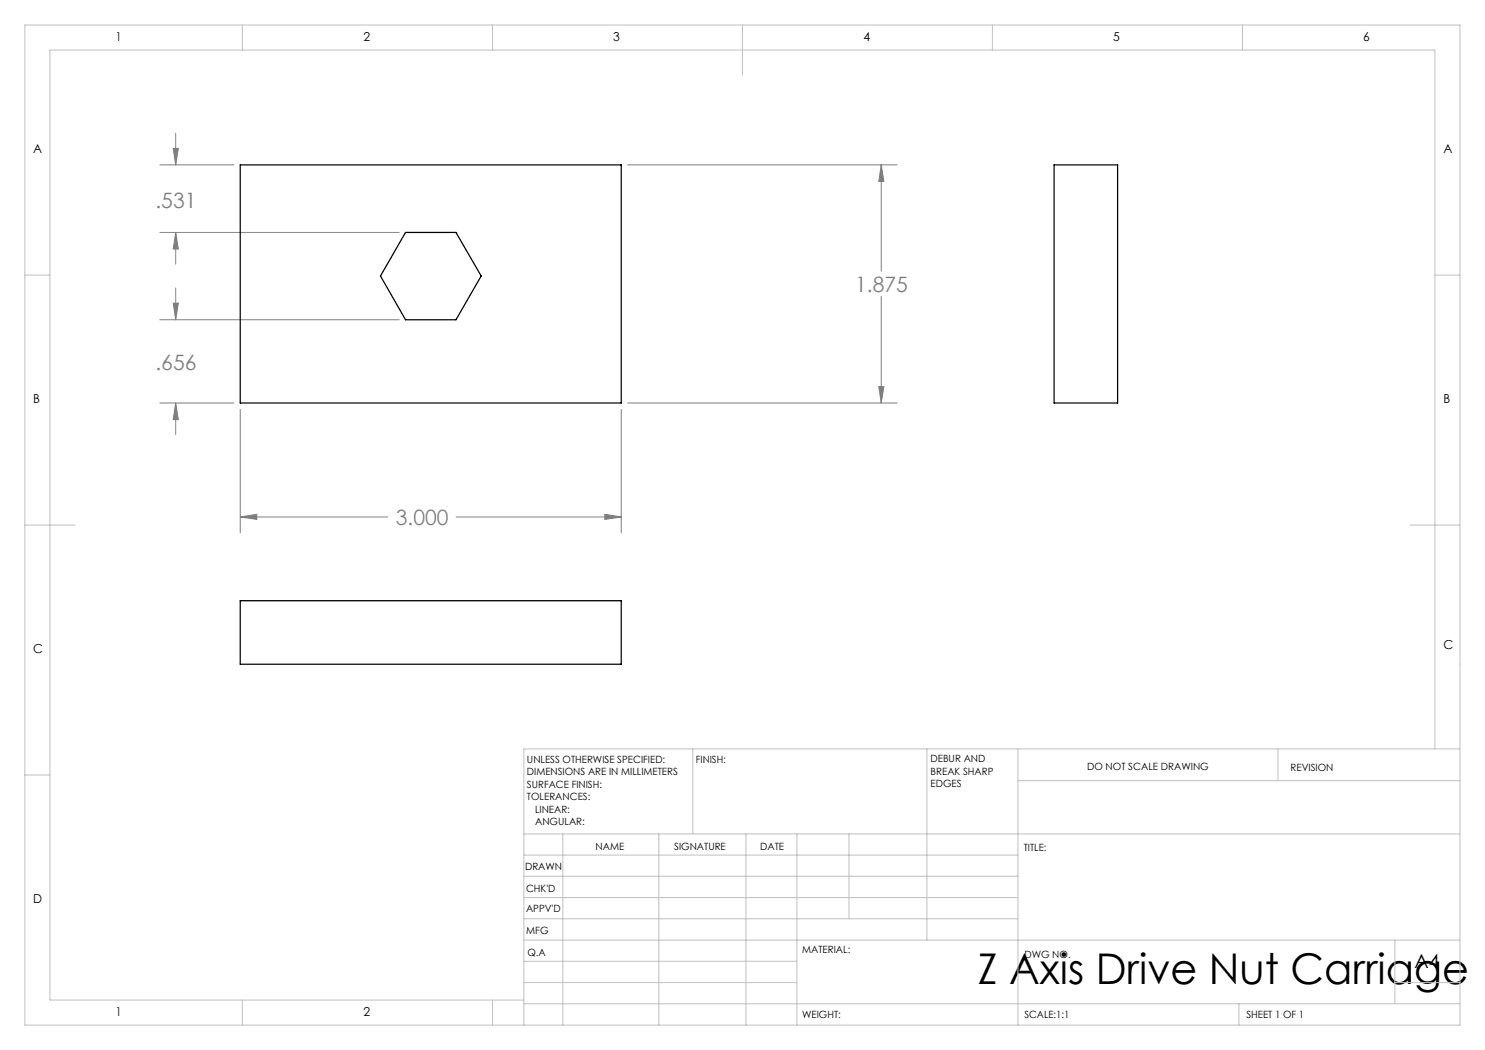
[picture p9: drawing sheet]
<svg xmlns="http://www.w3.org/2000/svg" width="297mm" height="210mm" viewBox="0 0 297 210" stroke-linecap="round" stroke-linejoin="round" font-family="sans-serif">
<g fill="none" stroke="#808080" stroke-width=".2">
<path d="M32 33h14.8M34.6 29.7h1.1l-.6 3.3zM35.1 26.6v6.4M125.5 33h53.9M176.2 33l.6 3.3h-1zM176.2 33v21.2M32 46.5h47.8M35.1 46.5l.6 3.3h-1.1zM35.1 46.5v6.3M35.1 57.6v6.4M176.2 59.3v21.3M32 64h47.8"/>
<path d="M34.6 60.6h1.1l-.6 3.4zM175.8 77.3h1l-.6 3.3zM32 80.6h14.8M35.1 80.6l.6 3.3h-1.1zM35.1 80.6v6.4M48 81.9v24.7M124.2 81.9v24.7M125.5 80.6h53.9M48 103.4l3.4-.5v1zM48 103.4h29.5M91.2 103.4h33M121 102.9l3.2 .5-3.2 .5z"/>
</g>
<g fill="none" stroke="#c0c0c0" stroke-width=".2">
<path d="M5 5h287v200h-287zM48.5 5v5M98.5 5v5M148.5 5v10M198.5 5v5M248.5 5v5M5 55h5M287 55h5M5 105h10M282 105h10M5 155h5M138.6 149.8v17"/>
<path d="M185.4 149.8v38.2M203.6 149.8v55.2M203.6 156.1h88.4M255.6 149.8v6.3M287 149.8v-139.8h-277v190h94.8M292 149.8h-187.2v55.2M104.8 166.8h187.2M104.8 179.5h98.8M104.8 175.3h98.8M104.8 171h98.8M112.6 166.8v38.2M131.8 166.8v38.2"/>
<path d="M149.2 166.8v38.2M159.4 166.8v38.2M169.8 166.8v17M104.8 183.8h98.8M104.8 196.5h54.6M104.8 192.3h54.6M104.8 188h187.2M279 196.5h13M279 188v12.8M48.5 200v5M98.5 200v5M104.8 200.8h187.2"/>
<path d="M247.8 200.8v4.2"/>
</g>
<path d="M121 102.9l3.2 .5-3.2 .5zM48 103.4l3.4-.5v1zM176.2 33l.6 3.3h-1zM175.8 77.3h1l-.6 3.3zM35.1 46.5l.6 3.3h-1.1zM34.6 29.7h1.1l-.6 3.3zM34.6 60.6h1.1l-.6 3.4zM35.1 80.6l.6 3.3h-1.1z" fill="#808080"/>
<path d="M48 33h76.2v47.6h-76.2zM210.8 33h12.7v47.6h-12.7zM81.1 46.5h10.1l5 8.7-5 8.8h-10.1l-5-8.8zM48 120.1h76.2v12.7h-76.2z" fill="none" stroke="#000" stroke-width=".25"/>
<text font-size="8.5" x="195.5" y="196.7">Z Axis Drive Nut Carriage</text>
<g font-size="4.2" fill="#808080">
<text x="31.1" y="41.6">.531</text>
<text x="171" y="58.3">1.875</text>
<text x="31.1" y="74.1">.656</text>
<text x="79.2" y="105">3.000</text>
</g>
<text font-size="3.9" x="282.9" y="193.6">A4</text>
<g font-size="2.5">
<text x="23.1" y="8.2">1</text>
<text x="72.7" y="8.2">2</text>
<text x="122.7" y="8.2">3</text>
<text x="172.7" y="8.2">4</text>
<text x="222.7" y="8.2">5</text>
<text x="272.7" y="8.2">6</text>
<text x="6.7" y="30.7">A</text>
<text x="288.7" y="30.7">A</text>
<text x="6.7" y="80.7">B</text>
<text x="288.7" y="80.7">B</text>
<text x="6.7" y="130.7">C</text>
<text x="288.7" y="129.7">C</text>
<text x="6.7" y="180.7">D</text>
<text x="23.1" y="203.2">1</text>
<text x="72.7" y="203.2">2</text>
</g>
<g font-size="2">
<text x="105.4" y="152.6">UNLESS OTHERWISE SPECIFIED:</text>
<text x="105.4" y="155.1">DIMENSIONS ARE IN MILLIMETERS</text>
<text x="139.2" y="152.6">FINISH:</text>
<text x="186.1" y="152.5">DEBUR AND</text>
<text x="186.1" y="155">BREAK SHARP</text>
<text x="217.4" y="154">DO NOT SCALE DRAWING</text>
<text x="258.1" y="154.2">REVISION</text>
<text x="105.4" y="157.6">SURFACE FINISH:</text>
<text x="105.4" y="160.1">TOLERANCES:</text>
<text x="186.1" y="157.5">EDGES</text>
<text x="107" y="162.6">LINEAR:</text>
<text x="107" y="165.1">ANGULAR:</text>
<text x="119.1" y="170">NAME</text>
<text x="134.8" y="169.9">SIGNATURE</text>
<text x="152" y="169.9">DATE</text>
<text x="204.8" y="170.2">TITLE:</text>
<text x="105" y="174.1">DRAWN</text>
<text x="105.2" y="178.3">CHK'D</text>
<text x="105.2" y="182.4">APPV'D</text>
<text x="105.3" y="186.8">MFG</text>
<text x="105.5" y="191.1">Q.A</text>
<text x="160.5" y="190.5">MATERIAL:</text>
<text x="204.9" y="191.6">DWG NO.</text>
<text x="160.4" y="203.5">WEIGHT:</text>
<text x="204.9" y="203.6">SCALE:1:1</text>
<text x="249.3" y="203.6">SHEET 1 OF 1</text>
</g>
</svg>
